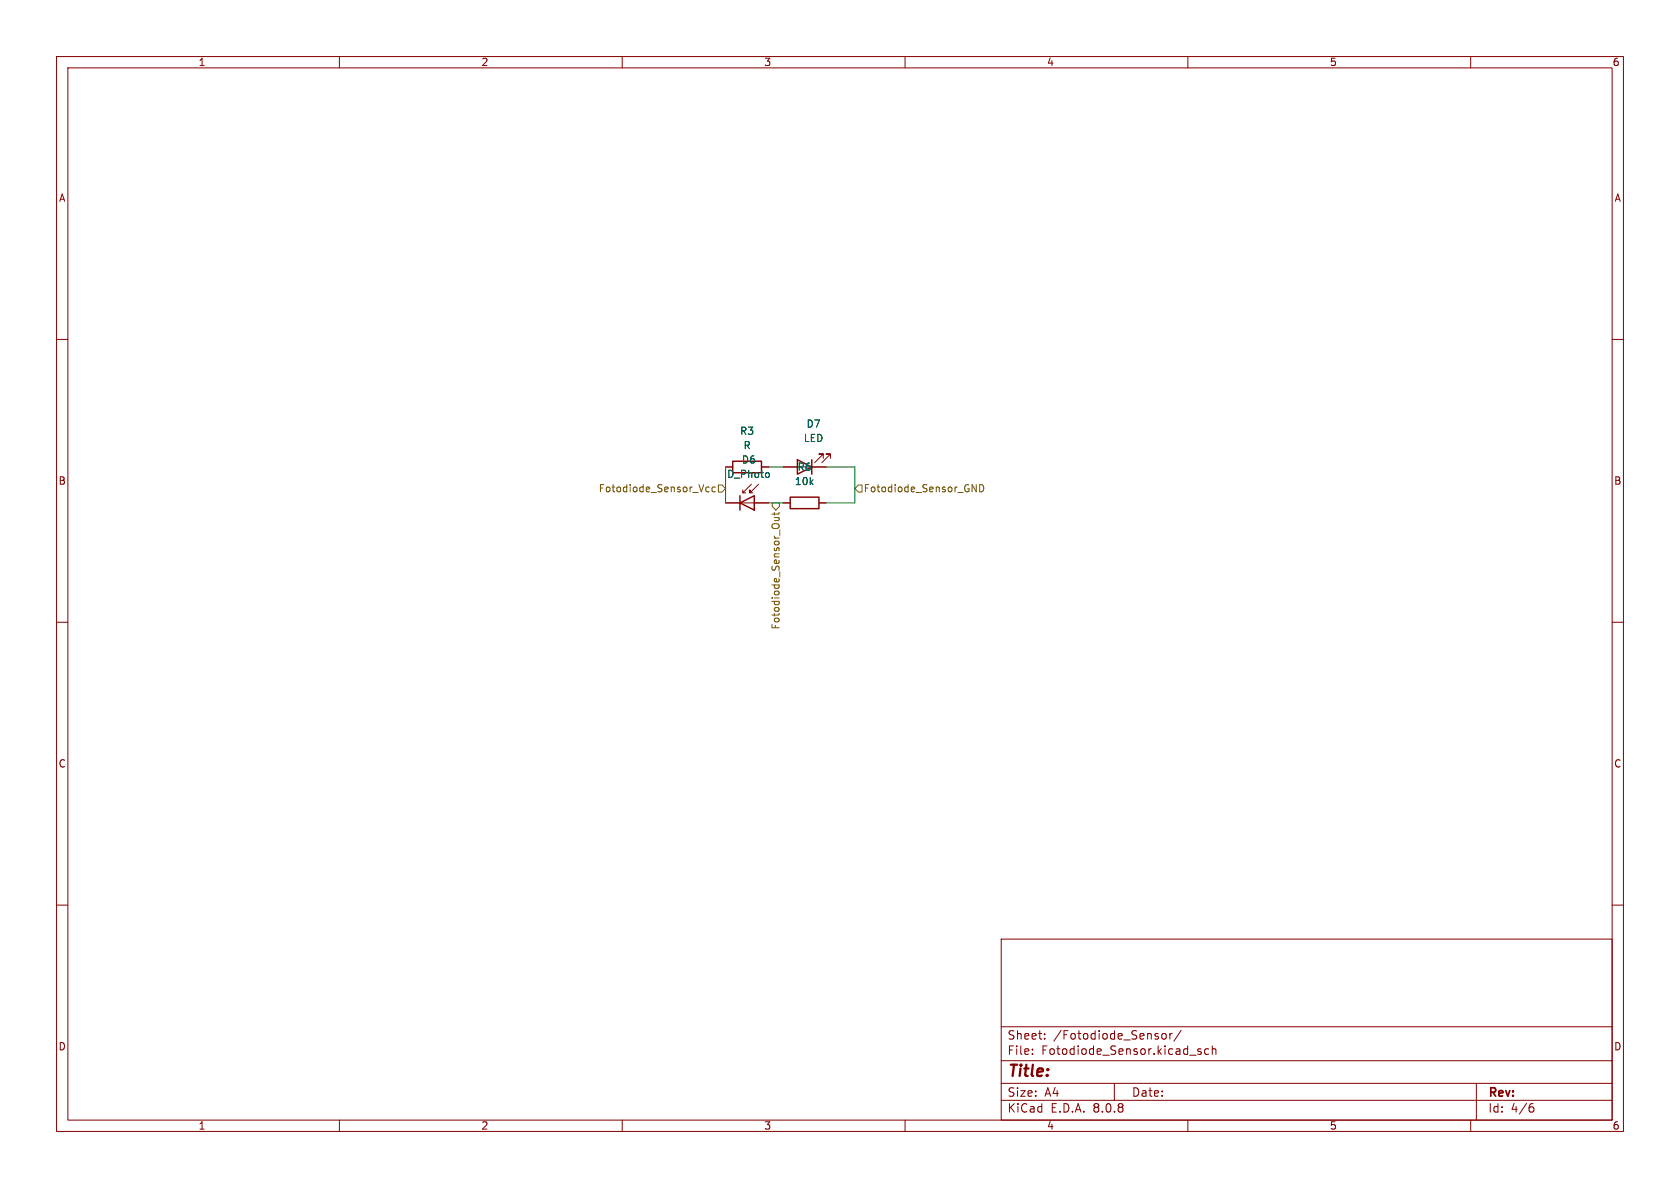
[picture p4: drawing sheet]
<svg xmlns="http://www.w3.org/2000/svg" width="297mm" height="210mm" viewBox="0 0 297 210" stroke-linecap="round" stroke-linejoin="round" font-family="sans-serif">
<g fill="none" stroke="#840000" stroke-width=".18">
<path d="M10 10h277v190h-277zM12 12h273v186h-273zM60 10v2M110 10v2M160 10v2M210 10v2M260 10v2M10 60h2M285 60h2M128.3 88.9h7.6M128.3 82.6h1.2M131.3 87.1h.5"/>
<path d="M132.8 85.6l-1.5 1.5v-.5M134.1 85.6l-1.5 1.5v-.5v.5h.5M134.6 82.6h1.3M138.4 88.9h1.3M138.4 82.6h2.6M143.5 82.6h2.5M144.8 88.9h1.2M145.5 81v-.7h-.7h.7l-1.5 1.5M146.8 81v-.7h-.8h.8l-1.5 1.5M10 110h2M285 110h2M10 160h2"/>
<path d="M177 166h108v32h-108zM285 160h2M60 198v2M110 198v2M160 198v2M177 194.5h108M177 191.5h108M177 187.5h108M177 181.5h108M182.5 186.3v.1M182.5 185.5v.1M184.7 183.6v.1"/>
<path d="M184.7 182.8v.1M197 191.5v3M205.5 182.8l.2-.1 .4 .1 .1 .6-.2 .2-.3 .1-.2-.1zM206.8 182.7v1M207.2 182.7l-.2 .1-.2 .2M208.8 182.1l-1.3 2M210 198v2M212.3 185.5l-.3-.1-.3 .2 .1 .2 .5 .2v.3h-.6M213.7 185.5l-.5-.1-.2 .3v.4l.1 .2h.6M214.3 185.5l.2-.1 .4 .1 .1 .9M214.3 184.9v1.5M260 198v2"/>
<path d="M261 191.5v6.5M270.6 195.7h.4l.2 .3-.1 .5-.5 .1M271 195.1l-.4 .1"/>
</g>
<path d="M129.5 81.5h5.1v2.1h-5.1zM130.8 88.9l2.5-1.3v2.6zM130.8 87.6v2.6M139.7 87.9h5.1v2h-5.1zM141 81.3l2.5 1.3-2.5 1.2zM143.5 81.3v2.5" fill="none" stroke="#840000" stroke-width=".25"/>
<path d="M135.9 83.6l.1 .2-.1 .5" fill="none" stroke="#006464" stroke-width=".18"/>
<path d="M125.4 86.2l-.4-.1-.2 .2 .1 .6h.5M126.5 86.2l-.4-.1-.2 .2 .1 .6h.5M127 85.7h.6l.7 .7-.7 .6h-.6zM136.5 88.9h1.3v.6l-.6 .7-.7-.7zM136.9 91.5h.8M136.9 90.6v.5M137.6 91.5l.1 .2v.3h-.8M137.7 90.6l-.1 .3h-1.1M151.8 85.7h.6v1.3h-.6l-.7-.6zM171.9 85.7l.7 1.2v-1.2M173.2 85.7a.64 .64 0 0 1 .7 .6 .64 .64 0 0 1-.7 .6z" fill="none" stroke="#725600" stroke-width=".18"/>
<path d="M128.3 82.6v6.3M135.9 82.6h2.5M135.9 88.9h2.5M146 82.6h5.1v6.3h-5.1" fill="none" stroke="#009600" stroke-width=".18"/>
<text font-size="2.8" fill="#840000" x="178" y="190.9">Title:</text>
<g font-size="2.1" fill="#840000">
<text x="178" y="184">Sheet:</text>
<text x="186.2" y="184">/Fotodiode_Sensor/</text>
<text x="178" y="186.7">File:</text>
<text x="184.1" y="186.7">Fotodiode_Sensor.kicad_sch</text>
<text x="178" y="196.9">KiCad</text>
<text x="178" y="194.1">Size:</text>
<text x="184.7" y="194.1">A4</text>
<text x="185.7" y="196.9">E.D.A.</text>
<text x="193.3" y="196.9">8.0.8</text>
<text x="200" y="194.1">Date:</text>
<text x="263" y="194.3">Rev:</text>
<text x="263" y="196.9">Id:</text>
<text x="267.1" y="196.9">4/6</text>
</g>
<g font-size="1.8" fill="#840000">
<text x="35" y="11.9">1</text>
<text x="85" y="11.9">2</text>
<text x="135" y="11.9">3</text>
<text x="185" y="11.9">4</text>
<text x="235" y="11.9">5</text>
<text x="285" y="11.9">6</text>
<text x="10.3" y="35.9">A</text>
<text x="285.3" y="35.9">A</text>
<text x="10.3" y="85.9">B</text>
<text x="285.3" y="85.9">B</text>
<text x="10.3" y="135.9">C</text>
<text x="285.3" y="135.9">C</text>
<text x="10.3" y="185.9">D</text>
<text x="285.3" y="185.9">D</text>
<text x="35" y="199.9">1</text>
<text x="85" y="199.9">2</text>
<text x="135" y="199.9">3</text>
<text x="185" y="199.9">4</text>
<text x="235" y="199.9">5</text>
<text x="285" y="199.9">6</text>
</g>
<g font-size="1.8" fill="#006464">
<text x="130.7" y="77.1">R3</text>
<text x="142.5" y="75.8">D7</text>
<text x="131.1" y="82.1">D6</text>
<text x="131.3" y="79.6">R</text>
<text x="140.9" y="83.4">R6</text>
<text x="142" y="78.3">LED</text>
<text x="128.5" y="84.7">D_Photo</text>
<text x="140.4" y="86">10k</text>
</g>
<g font-size="1.8" fill="#725600">
<text x="105.7" y="87.2">Fotodiode_Sensor_Vcc</text>
<text x="152.6" y="87.2">Fotodiode_Sensor_GND</text>
<text x="138" y="111.4" transform="rotate(-90 138 111.4)">Fotodiode_Sensor_Out</text>
</g>
</svg>
